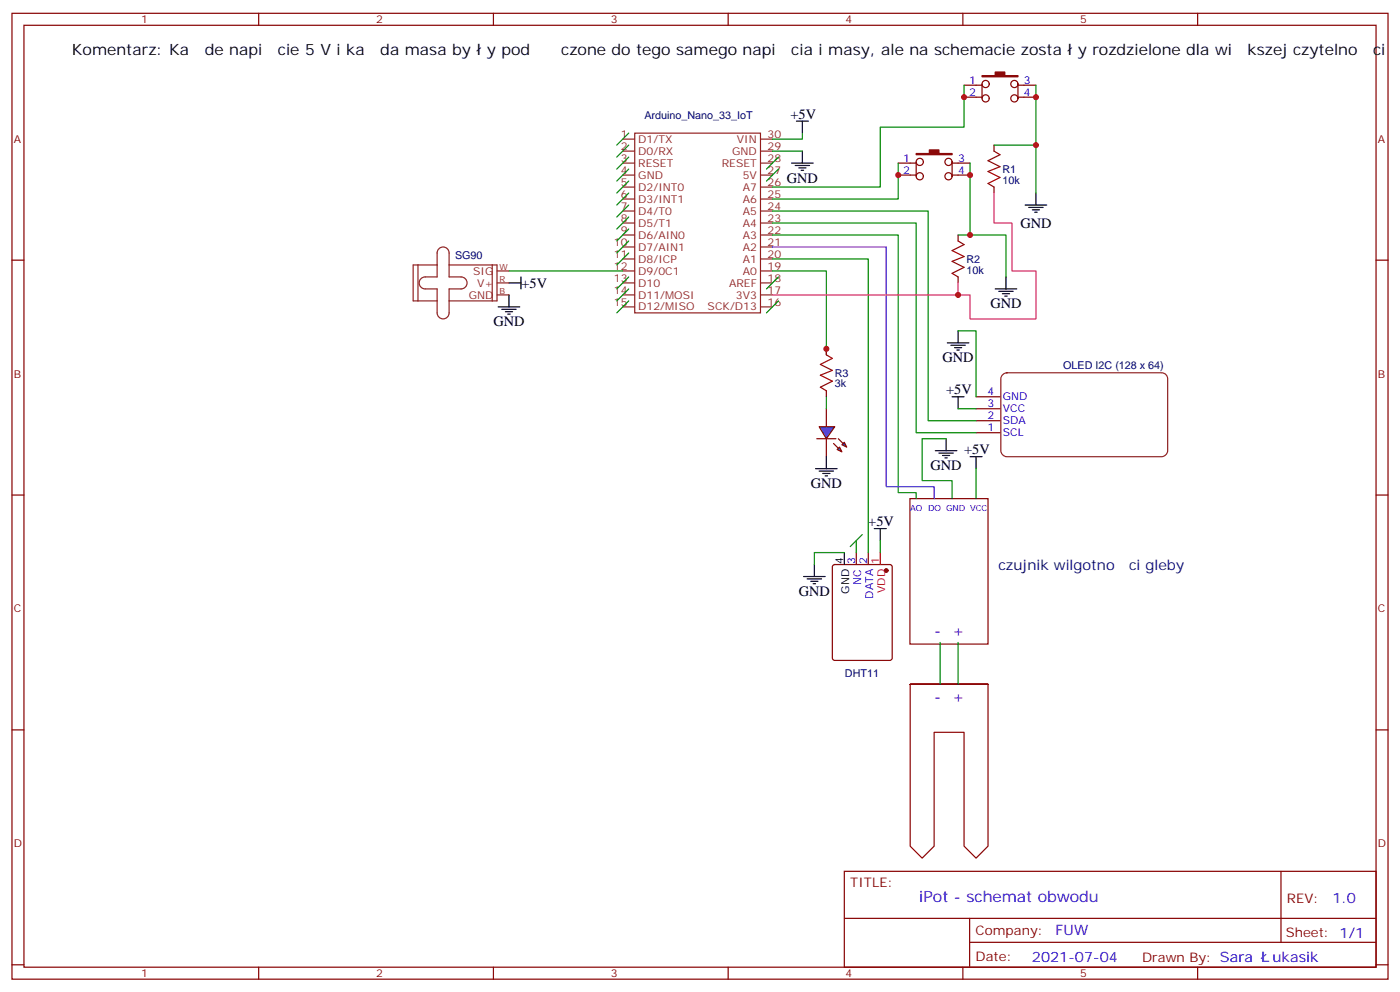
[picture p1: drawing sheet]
<svg xmlns="http://www.w3.org/2000/svg" width="412mm" height="292mm" viewBox="0 0 412 292" stroke-linecap="round" stroke-linejoin="round" font-family="sans-serif">
<g fill="none" stroke="#870000" stroke-width=".35">
<path d="M3.5 3.9h405.4v284.4h-405.4zM7.1 7.4h398.2v277.3h-398.2zM76.2 3.9v3.5M145.3 3.9v3.5M214.5 3.9v3.5M283.6 3.9v3.5M352.8 3.9v3.5M284 25.1h5.3M284 28.6h5.3M289.3 24.7v4.3M299.9 25.1h5.3M299.9 28.6h5.3"/>
<path d="M299.9 24.7v4.3M264.6 48h5.3M264.6 51.5h5.3M269.9 47.7v4.2M280.5 48h5.3M280.5 51.5h5.3M280.5 47.7v4.2M292.8 42.7v1.8M292.8 55.1v1.7M3.5 76.6h3.6M282.2 69.2v1.7M405.3 76.6h3.6"/>
<path d="M282.2 81.5v1.8M287.5 116.8h7.1M287.5 127.4h7.1M287.5 123.9h7.1M287.5 120.3h7.1M3.5 145.7h3.6M405.3 145.7h3.6M245.4 166.4l.5-.2h16.2l.7 .4v27.1l-.4 .7h-16.5l-.7-.4v-27.1zM252.2 162.7v3.5M255.8 162.7v3.5M3.5 214.9h3.6M405.3 214.9h3.6"/>
<path d="M248.7 256.5h156.6v28.2h-156.6zM377.3 256.5v20.9M248.7 270.4h156.5M285.6 277.4h119.6M285.6 270.4v14.1M3.5 284h3.6M76.2 284.7v3.6M145.3 284.7v3.6M214.5 284.7v3.6M283.6 284.7v3.6M352.8 284.7v3.6M405.3 284h3.6"/>
<circle cx="290.3" cy="24.7" r="1.06"/>
<circle cx="290.3" cy="29" r="1.06"/>
<circle cx="298.8" cy="24.7" r="1.06"/>
<circle cx="298.8" cy="29" r="1.06"/>
<circle cx="270.9" cy="47.7" r="1.06"/>
<circle cx="270.9" cy="51.9" r="1.06"/>
<circle cx="279.4" cy="51.9" r="1.06"/>
<circle cx="279.4" cy="47.7" r="1.06"/>
</g>
<g fill="none" stroke="#8c2424" stroke-width=".35">
<path d="M187 39.2h37v52.9h-37zM183.4 41h3.6M183.4 44.5h3.6M183.4 48h3.6M183.4 51.5h3.6M183.4 55.1h3.6M183.4 58.6h3.6M224 41h3.5M224 44.5h3.5M224 48h3.5M224 51.5h3.5M224 55.1h3.5"/>
<path d="M224 58.6h3.5M123.1 78v10.6M128.8 78h-7.1v10.6h7.1M129.3 73.2a1.76 1.76 0 0 1 1.9-.4 1.76 1.76 0 0 1 1.1 1.7v7h3.5a1.76 1.76 0 0 1 1.8 1.8 1.76 1.76 0 0 1-1.8 1.8h-3.5v7a1.76 1.76 0 0 1-1.8 1.8 1.76 1.76 0 0 1-1.7-1.8v-7h-3.6a1.76 1.76 0 0 1-1.7-1.8 1.76 1.76 0 0 1 1.7-1.8h3.6v-7zM132.3 78h14.1v10.6h-14.1M145 78v10.6M146.4 79.8h3.5M183.4 62.1h3.6M183.4 65.7h3.6M183.4 69.2h3.6M183.4 72.7h3.6M183.4 76.2h3.6"/>
<path d="M183.4 79.8h3.6M224 62.1h3.5M224 65.7h3.5M224 69.2h3.5M224 72.7h3.5M224 76.2h3.5M224 79.8h3.5M146.4 83.3h3.5M146.4 86.8h3.5M183.4 83.3h3.6M183.4 86.8h3.6M183.4 90.3h3.6"/>
<path d="M224 83.3h3.5M224 86.8h3.5M224 90.3h3.5M295.4 110.3l1.2-.6h45.6a1.76 1.76 0 0 1 1.8 1.8v21.2a1.89 1.89 0 0 1-1.8 1.7h-45.6a1.89 1.89 0 0 1-1.8-1.7v-21.2z"/>
</g>
<g fill="#870000" stroke="#870000" stroke-width=".35">
<path d="M269.9 45.2h3.9v-1.1h2.8v1.1h3.9v.3h-10.6z"/>
<path d="M289.3 22.3h3.9v-1.1h2.8v1.1h3.9v.3h-10.6z"/>
<circle cx="261.1" cy="168" r=".53"/>
</g>
<g fill="none" stroke="#000" stroke-width=".35">
<path d="M234.6 35.7h3.5M236.4 35.7v3.5M233.2 48h6.3M234.2 48.7h4.3M235.3 49.4h2.1M236 50.1h.7M236.4 44.5v3.5M305.2 56.8v3.6M302 60.4h6.3M303 61.1h4.3M304.1 61.8h2.1M304.8 62.5h.7"/>
<path d="M146.8 90.3h6.3M147.8 91.1h4.2M148.9 91.8h2.1M149.6 92.5h.7M149.9 83.3h3.6M149.9 86.8v3.5M153.5 81.5v3.6M282.2 97.4v3.5M293.2 85.1h6.3M294.2 85.8h4.2M295.3 86.5h2.1M296 87.2h.7"/>
<path d="M296.3 81.5v3.6M279 100.9h6.4M280.1 101.6h4.2M280.5 116.8h3.5M281.2 102.3h2.1M281.9 103h.7M282.2 116.8v3.5M275.5 132.7h6.4M276.6 133.4h4.2M277.6 134.1h2.2M278.3 134.8h.7M278.7 129.2v3.5"/>
<path d="M285.8 134.4h3.5M287.5 134.4v3.6M257.5 155.6h3.6M259.3 155.6v3.5M236.7 169.7h6.4M237.8 170.4h4.2M238.8 171.1h2.1M239.5 171.8h.7M239.9 166.2v3.5M248.7 162.7v3.5"/>
</g>
<path d="M292.8 44.5l1.8 1-3.6 1.8 3.6 1.8-3.6 1.4 3.6 1.7-3.6 1.8 1.8 1.1M282.2 70.9l1.8 1.1-3.5 1.8 3.5 1.7-3.5 1.4 3.5 1.8-3.5 1.8 1.7 1" fill="none" stroke="#a10000" stroke-width=".35"/>
<g fill="none" stroke="#008700" stroke-width=".35">
<path d="M236.4 39.2v1.8h-8.9M284 25.1v12.3h-24.7v17.7h-31.8M305.2 25.1v17.6h-12.4M227.5 44.5h8.9M264.6 48v10.6h-37.1M285.8 48v21.2h-3.6M305.2 42.7v14.1M149.9 79.8h33.5M227.5 62.1h45.9v61.8h14.1M227.5 65.7h42.4v61.7h17.6M227.5 69.2h37.1v75.8h5.3v1.8M227.5 76.2h28.3v86.5"/>
<path d="M285.8 69.2h10.5v12.3M282.2 97.4h5.3v19.4M278.7 129.2h-7.1v12.3h8.9v5.3M282.2 120.3h5.3M287.5 138v8.8M252.2 159.1v3.6M254 157.4l-3.5 3.5M259.3 159.1v3.6M248.7 162.7h-8.8v3.5M276.9 189.1v12.4M282.2 189.1v12.4"/>
</g>
<path d="M268 146.8h23v42.8h-23zM268.1 201.5h22.9h-22.9h22.9v47.6l-3.5 3.5-3.5-3.5v-33.5h-8.8v33.5l-3.6 3.5-3.5-3.5v-47.6h22.9" fill="none" stroke="#900" stroke-width=".35"/>
<path d="M227.5 72.7h33.6v70.6h14.1v3.5" fill="none" stroke="#60f" stroke-width=".35"/>
<path d="M259.3 162.7v3.5" fill="none" stroke="#f00" stroke-width=".35"/>
<path d="M241.3 125.6h4.6l-2.5 3.6z" fill="#09f" stroke="#870000" stroke-width=".35"/>
<path d="M240.6 129.2h5.6z" fill="#f00" stroke="#870000" stroke-width=".35"/>
<g fill="#870000" stroke="#870000" stroke-width=".35">
<path d="M246.9 129.2l1.5 1.4z"/>
<path d="M245.5 130.6l1.4 1.4z"/>
</g>
<g fill="#09f" stroke="#870000" stroke-width=".35">
<path d="M248 130.9l.7-.7 .7 1.4z"/>
<path d="M246.6 132.3l.7-.7 .7 1.4z"/>
</g>
<path d="M243.4 102.7v1.8M243.4 115v1.8M243.4 120.3v5.3M243.4 129.2v5.2" fill="none" stroke="#870000" stroke-width=".35"/>
<g fill="none" stroke="#008700" stroke-width=".35">
<path d="M185.2 39.2l-3.5 3.5M185.2 42.7l-3.5 3.5M185.2 46.2l-3.5 3.6M185.2 49.8l-3.5 3.5M185.2 53.3l-3.5 3.5M185.2 56.8l-3.5 3.6M229.3 49.8l-3.5 3.5M229.3 46.2l-3.5 3.6M185.2 60.4l-3.5 3.5M185.2 63.9l-3.5 3.5M185.2 67.4l-3.5 3.5M185.2 70.9l-3.5 3.6"/>
<path d="M185.2 74.5l-3.5 3.5M227.5 79.8h15.9v24.7M185.2 81.5l-3.5 3.6M185.2 85.1l-3.5 3.5M185.2 88.6l-3.5 3.5M229.3 88.6l-3.5 3.5M229.3 81.5l-3.5 3.6M243.4 116.8v3.5"/>
</g>
<path d="M243.4 104.5l1.8 1-3.5 1.8 3.5 1.7-3.5 1.5 3.5 1.7-3.5 1.8 1.7 1" fill="none" stroke="#a10000" stroke-width=".35"/>
<path d="M240.2 138h6.4M241.3 138.7h4.2M242.4 139.4h2.1M243.4 134.4v3.6M243.1 140.1h.7" fill="none" stroke="#000" stroke-width=".35"/>
<path d="M292.8 56.8v8.9h5.3v14.1h7.1v14.1h-19.4v-7.1h-58.3M282.2 83.3v3.5" fill="none" stroke="#f09" stroke-width=".35"/>
<g fill="#c00">
<circle cx="305.2" cy="28.6" r=".88"/>
<circle cx="305.2" cy="42.7" r=".88"/>
<circle cx="285.8" cy="51.5" r=".88"/>
<circle cx="285.8" cy="69.2" r=".88"/>
<circle cx="264.6" cy="51.5" r=".88"/>
<circle cx="284" cy="28.6" r=".88"/>
<circle cx="243.4" cy="102.7" r=".88"/>
<circle cx="282.2" cy="86.8" r=".88"/>
</g>
<g font-size="4.6">
<text x="21.2" y="16.3">Komentarz: Ka</text>
<text x="60.3" y="16.3">de napi</text>
<text x="81.9" y="16.3">cie 5 V i ka</text>
<text x="112" y="16.3">da masa by</text>
<text x="143.4" y="16.3">y podᐡԀczone do tego samego napi</text>
<text x="233.1" y="16.3">cia i masy, ale na schemacie zosta</text>
<text x="317.5" y="16.3">y rozdzielone dla wi</text>
<text x="367.5" y="16.3">kszej czytelno</text>
<text x="404.5" y="16.3">ci</text>
</g>
<g font-size="4.6" fill="#00f">
<text x="275.2" y="187.4">- +</text>
<text x="275.2" y="206.8">- +</text>
<text x="270.8" y="265.5">iPot - schemat obwodu</text>
</g>
<g font-size="4.2">
<text x="232.8" y="35">+5V</text>
<text x="231.8" y="54">GND</text>
<text x="300.6" y="67.1">GND</text>
<text x="153.6" y="84.7">+5V</text>
<text x="145.3" y="96">GND</text>
<text x="291.7" y="90.7">GND</text>
<text x="277.6" y="106.6">GND</text>
<text x="278.7" y="116.1">+5V</text>
<text x="284" y="133.7">+5V</text>
<text x="238.8" y="143.6">GND</text>
<text x="274.1" y="138.3">GND</text>
<text x="255.8" y="154.9">+5V</text>
<text x="235.3" y="175.4">GND</text>
</g>
<g font-size="4.2" fill="#006">
<text x="294.1" y="167.9">czujnik wilgotno</text>
<text x="332.6" y="167.9">ci gleby</text>
</g>
<g font-size="4.2" fill="#00f">
<text x="392.5" y="265.8">1.0</text>
<text x="310.9" y="275.3">FUW</text>
<text x="304" y="283.1">2021-07-04</text>
<text x="374.8" y="283.1">ukasik</text>
</g>
<g font-size="3.9" fill="#800">
<text x="250.5" y="261.1">TITLE:</text>
<text x="379.1" y="265.8">REV:</text>
<text x="287.4" y="275.3">Company:</text>
<text x="378.7" y="275.9">Sheet: 1/1</text>
<text x="287.4" y="283">Date:</text>
<text x="336.4" y="283.1">Drawn By: Sara</text>
</g>
<g font-size="3.2" fill="#800">
<text x="41.6" y="6.9">1</text>
<text x="110.8" y="6.9">2</text>
<text x="179.9" y="6.9">3</text>
<text x="249.1" y="6.9">4</text>
<text x="318.2" y="6.9">5</text>
<text x="4.1" y="42">A</text>
<text x="405.9" y="42">A</text>
<text x="4.1" y="111.2">B</text>
<text x="405.9" y="111.2">B</text>
<text x="4.1" y="180.3">C</text>
<text x="405.9" y="180.3">C</text>
<text x="4.1" y="249.4">D</text>
<text x="405.9" y="249.4">D</text>
<text x="41.6" y="287.7">1</text>
<text x="110.8" y="287.7">2</text>
<text x="179.9" y="287.7">3</text>
<text x="249.1" y="287.7">4</text>
<text x="318.2" y="287.7">5</text>
</g>
<g font-size="3.2" fill="#00f">
<text x="285.5" y="24.7">1</text>
<text x="285.5" y="28.3">2</text>
<text x="301.6" y="24.7">3</text>
<text x="301.6" y="28.3">4</text>
<text x="266.1" y="47.7">1</text>
<text x="282.2" y="47.7">3</text>
<text x="266.1" y="51.2">2</text>
<text x="282.2" y="51.2">4</text>
<text x="290.9" y="119.8">3</text>
<text x="290.9" y="116.3">4</text>
<text x="295.4" y="117.7">GND</text>
<text x="290.9" y="123.3">2</text>
<text x="295.4" y="124.8">SDA</text>
<text x="295.4" y="121.2">VCC</text>
<text x="290.9" y="126.9">1</text>
<text x="295.4" y="128.3">SCL</text>
<text x="251.9" y="166" transform="rotate(-90 251.9 166)">3</text>
<text x="255.4" y="166" transform="rotate(-90 255.4 166)">2</text>
<text x="253.6" y="172.1" transform="rotate(-90 253.6 172.1)">NC</text>
<text x="257.2" y="176.2" transform="rotate(-90 257.2 176.2)">DATA</text>
</g>
<g font-size="3.2" fill="#000080">
<text x="189.8" y="35.2">Arduino_Nano_33_IoT</text>
<text x="295.3" y="51">R1</text>
<text x="295.3" y="54.1">10k</text>
<text x="134.1" y="76.2">SG90</text>
<text x="284.7" y="77.5">R2</text>
<text x="284.7" y="80.5">10k</text>
<text x="245.9" y="111">R3</text>
<text x="313.2" y="108.7">OLED I2C (128 x 64)</text>
<text x="245.9" y="114">3k</text>
<text x="248.9" y="199.2">DHT11</text>
</g>
<g font-size="3.2" fill="#8d2323">
<text x="182.8" y="40.6">1</text>
<text x="226.1" y="40.6">30</text>
<text x="182.8" y="44.1">2</text>
<text x="182.8" y="47.7">3</text>
<text x="188" y="42">D1/TX</text>
<text x="188" y="45.5">D0/RX</text>
<text x="215.7" y="45.5">GND</text>
<text x="217.1" y="42">VIN</text>
<text x="226.1" y="47.7">28</text>
<text x="226.1" y="44.1">29</text>
<text x="182.8" y="51.2">4</text>
<text x="188" y="49.1">RESET</text>
<text x="188" y="52.6">GND</text>
<text x="212.6" y="49.1">RESET</text>
<text x="218.8" y="52.6">5V</text>
<text x="226.1" y="51.2">27</text>
<text x="182.8" y="54.7">5</text>
<text x="182.8" y="58.2">6</text>
<text x="188" y="56.1">D2/INT0</text>
<text x="188" y="59.7">D3/INT1</text>
<text x="218.8" y="59.7">A6</text>
<text x="218.8" y="56.1">A7</text>
<text x="226.1" y="58.2">25</text>
<text x="226.1" y="54.7">26</text>
<text x="182.8" y="61.8">7</text>
<text x="182.8" y="65.3">8</text>
<text x="188" y="63.2">D4/T0</text>
<text x="218.8" y="63.2">A5</text>
<text x="226.1" y="65.3">23</text>
<text x="226.1" y="61.8">24</text>
<text x="182.8" y="68.8">9</text>
<text x="188" y="66.7">D5/T1</text>
<text x="188" y="70.2">D6/AIN0</text>
<text x="218.8" y="70.2">A3</text>
<text x="218.8" y="66.7">A4</text>
<text x="226.1" y="68.8">22</text>
<text x="180.8" y="72.4">10</text>
<text x="180.8" y="75.9">11</text>
<text x="188" y="73.8">D7/AIN1</text>
<text x="188" y="77.3">D8/ICP</text>
<text x="218.8" y="77.3">A1</text>
<text x="218.8" y="73.8">A2</text>
<text x="226.1" y="75.9">20</text>
<text x="226.1" y="72.4">21</text>
<text x="139.4" y="80.8">SIG</text>
<text x="180.8" y="79.4">12</text>
<text x="180.8" y="82.9">13</text>
<text x="188" y="80.8">D9/0C1</text>
<text x="218.8" y="80.8">A0</text>
<text x="226.1" y="82.9">18</text>
<text x="226.1" y="79.4">19</text>
<text x="138.1" y="87.9">GND</text>
<text x="140.6" y="84.3">V+</text>
<text x="180.8" y="86.5">14</text>
<text x="180.8" y="90">15</text>
<text x="188" y="84.3">D10</text>
<text x="188" y="87.9">D11/MOSI</text>
<text x="214.7" y="84.3">AREF</text>
<text x="216.8" y="87.9">3V3</text>
<text x="226.1" y="90">16</text>
<text x="226.1" y="86.5">17</text>
<text x="188" y="91.4">D12/MISO</text>
<text x="208.5" y="91.4">SCK/D13</text>
</g>
<g font-size="3.2">
<text x="248.4" y="166" transform="rotate(-90 248.4 166)">4</text>
<text x="250.1" y="174.8" transform="rotate(-90 250.1 174.8)">GND</text>
</g>
<g font-size="3.2" fill="#f00">
<text x="258.9" y="166" transform="rotate(-90 258.9 166)">1</text>
<text x="260.7" y="174.6" transform="rotate(-90 260.7 174.6)">VDD</text>
</g>
<g font-size="2.5" fill="#8d2323">
<text x="147.1" y="79.4">W</text>
<text x="147.1" y="82.9">R</text>
<text x="147.1" y="86.5">B</text>
</g>
<text font-size="2.5" fill="#00f" x="268.1" y="150.3">AO DO GND VCC</text>
</svg>
